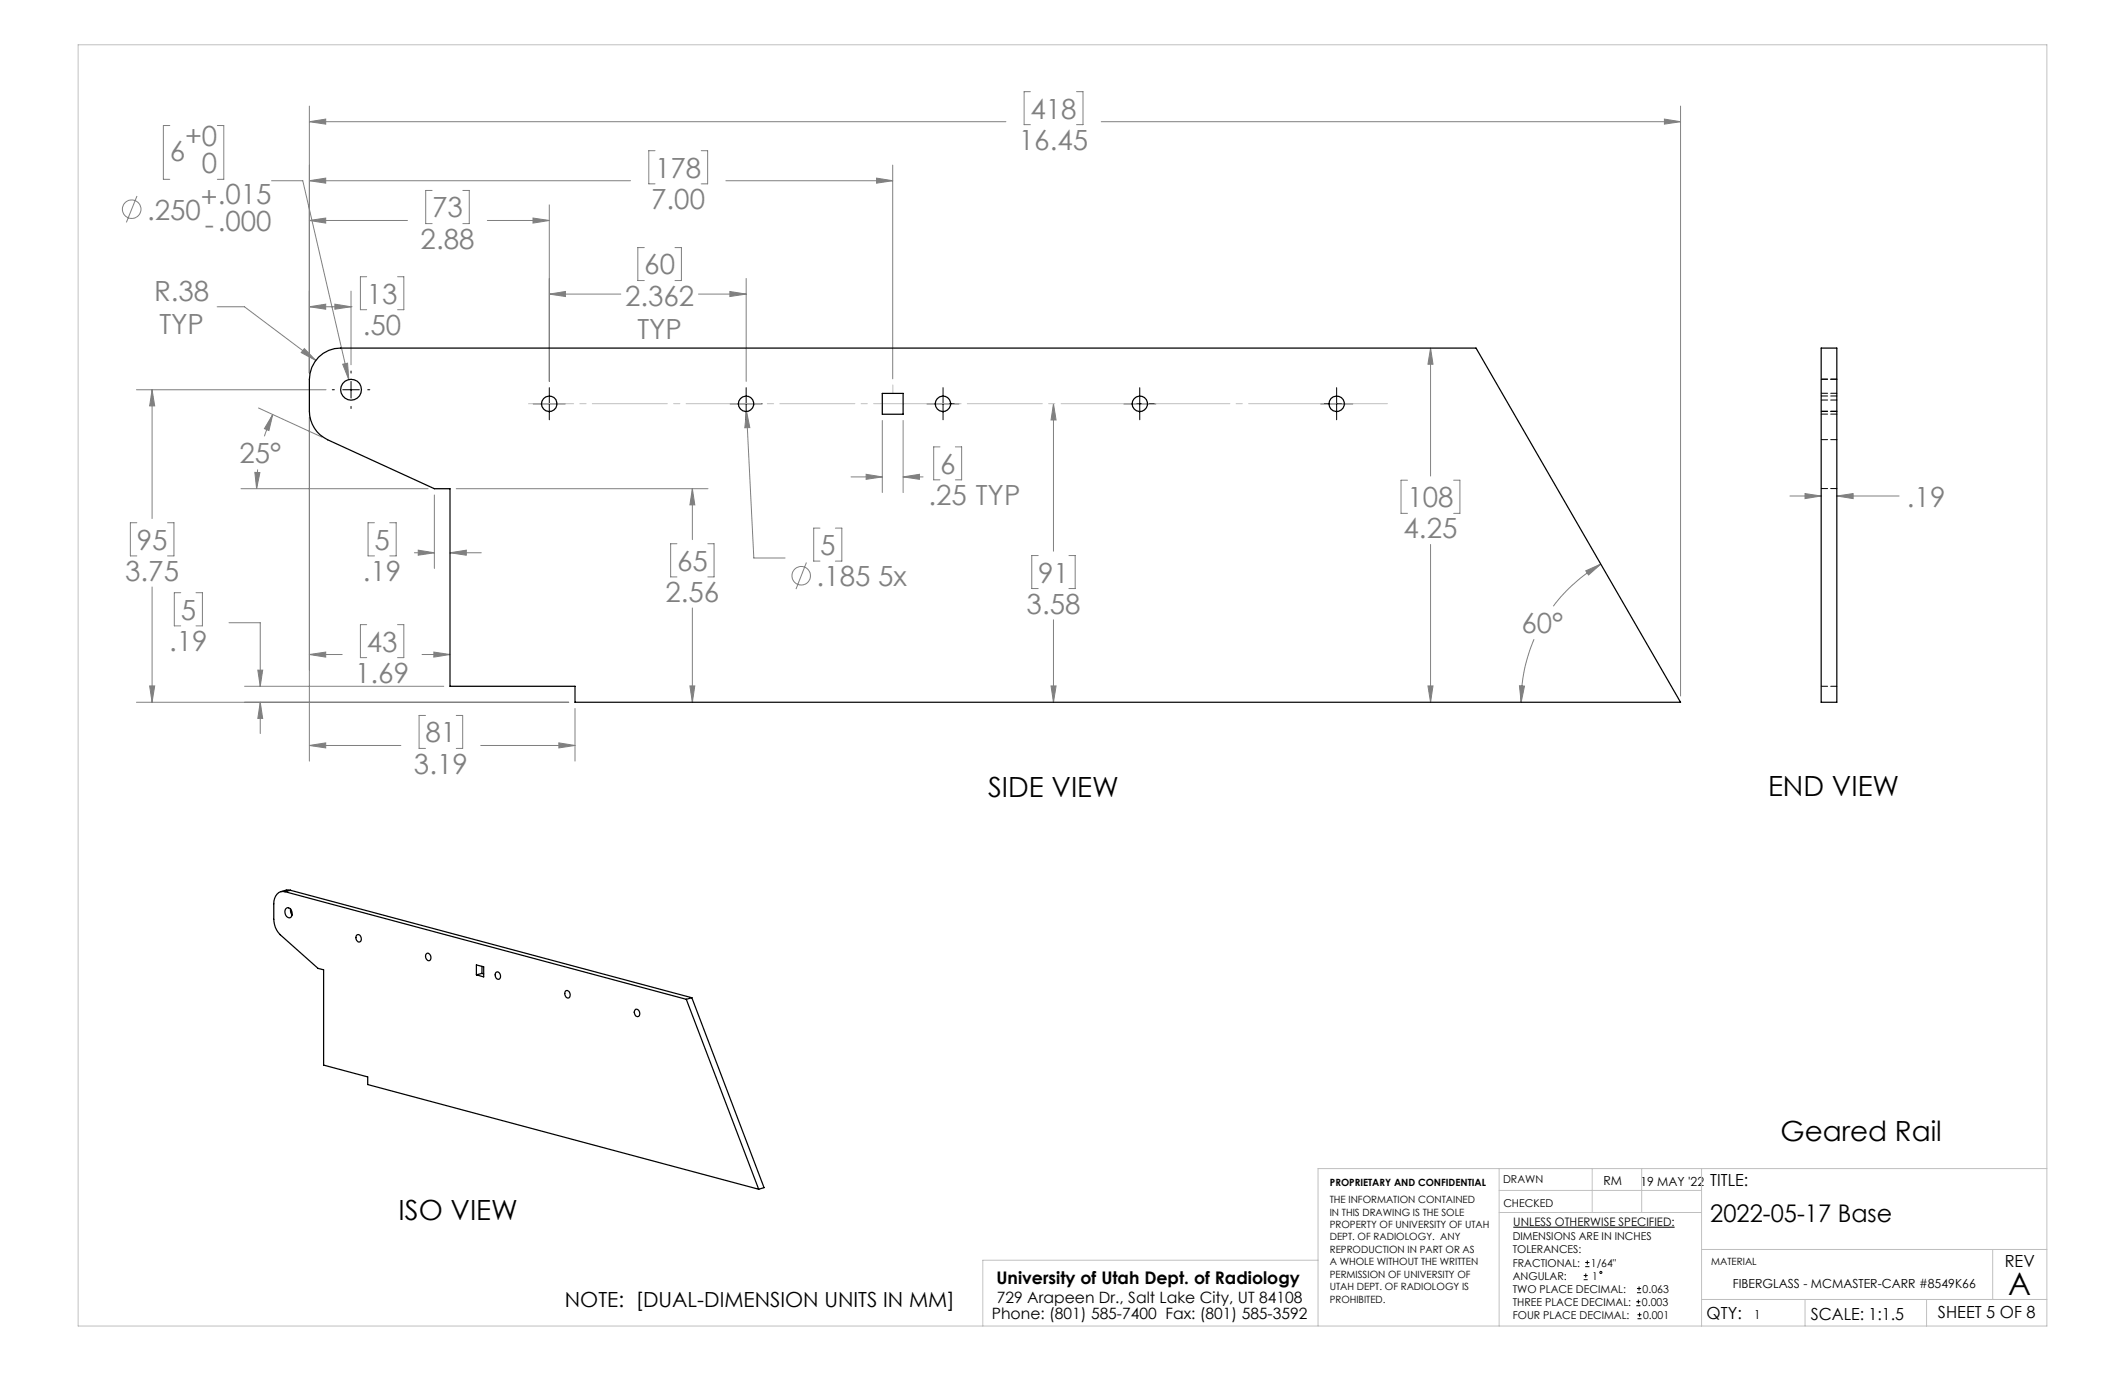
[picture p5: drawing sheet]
<svg xmlns="http://www.w3.org/2000/svg" width="432mm" height="279mm" viewBox="0 0 432 279" stroke-linecap="round" stroke-linejoin="round" font-family="sans-serif">
<g fill="none" stroke="#808080" stroke-width=".2">
<path d="M209.4 18.6h-1.3v6.7h1.3M218.8 18.6h1.3v6.7h-1.3M27.8 39.8l-2.1 5.4M34.5 25.5h-1.3v10.9h1.3M44.2 25.5h1.3v10.9h-1.3M55.2 36.7h6.3l9.4 40.4M62.9 36.7l3.3-.5v1zM62.9 21.6v54.2M62.9 36.7h65.2M62.9 24.7h141.5M62.9 24.7l3.3-.5v1zM87.8 38.7h-1.3v6.7h1.3"/>
<path d="M94.1 38.7h1.3v6.7h-1.3M133.1 30.6h-1.3v6.8h1.3M142.5 30.6h1.3v6.8h-1.3M147.5 36.7h33.9M178.1 36.2l3.3 .5-3.3 .5zM181.4 33.5v43.5M223.8 24.7h117.7M338.2 24.2l3.3 .5-3.3 .5zM341.5 21.6v119.8M62.9 44.8h19.9M62.9 44.8l3.3-.5v1zM71.3 59.2v14.9"/>
<path d="M74.5 56.2h-1.3v6.7h1.3M80.8 56.2h1.3v6.7h-1.3M99 44.8h12.6M108.3 44.3l3.3 .5-3.3 .5zM111.6 59.8l3.3-.6v1.1zM111.6 41.6v35.9M111.6 59.8h14.6M130.9 50.3h-1.3v6.7h1.3M137.2 50.3h1.3v6.7h-1.3M141.9 59.8h9.7M148.3 59.2l3.3 .6-3.3 .5zM151.6 56.6v20.9"/>
<path d="M27.7 79.2h38.6M30.9 79.2l.5 3.3h-1zM30.9 79.2v26.2M44.1 62.3h5.6l14.5 10.9M61.8 70.8l2.4 2.4-3-1.6zM62.9 62.3h8.4M62.9 62.3l3.3-.5v1zM68.1 61.8l3.2 .5-3.2 .5zM69.6 74l1-.2 .3 3.3zM71.3 62.3h.1M290.7 70.7l.5 3.3h-1zM290.7 70.7v26"/>
<path d="M49 99.3h38M51.8 96h1l-.7 3.3zM52.4 95.4l-.3 3.9M52.5 82.9l12.9 5.9M55.4 84.2l-.8 3.3-.9-.4zM55.4 84.2l-1.7 4.5M62.9 84.8v69.9M92.7 99.3h51.2M140.7 99.3l.5 3.3h-1zM140.7 99.3v10.3M151.7 83.6l.7 3.3h-1.1zM151.7 83.6l1.5 29.8h6.3"/>
<path d="M172.9 96.9h6.4M176 96.4l3.3 .5-3.3 .5zM179.3 85.4v14.7M183.5 96.9l3.3-.5v1zM183.5 85.4v14.7M183.5 96.9h4.1M191 90.8h-1.3v6.7h1.3M194.1 90.8h1.3v6.7h-1.3M214.1 82.1l.5 3.2h-1zM214.1 82.1v29.9M286 97.6h-1.3v6.7h1.3M295.4 97.6h1.3v6.7h-1.3"/>
<path d="M27.8 106.2h-1.3v6.8h1.3M30.9 119.3v23.4M34 106.2h1.3v6.8h-1.3M76.1 106.2h-1.3v6.8h1.3M79.2 106.2h1.3v6.8h-1.3M84.2 112.3h4.1M85 111.8l3.3 .5-3.3 .5zM88.3 100.6v14.9M91.4 112.3h6.4M91.4 112.3l3.4-.5v1zM137.5 110.5h-1.2v6.7h1.2M143.8 110.5h1.3v6.7h-1.3"/>
<path d="M163.9 114.3l-2.2 5.4M166.6 107.3h-1.3v6.7h1.3M169.8 107.3h1.3v6.7h-1.3M211 112.9h-1.3v6.7h1.3M217.2 112.9h1.3v6.7h-1.3M290.7 110.6v32.1M322.2 116l3.1-1.4-2.5 2.2zM325.3 114.6a33.1 33.1 0 0 0-9.7 8.6M363.7 100.8h6.4M366.8 100.3l3.3 .5-3.3 .5zM373.2 100.8l3.4-.5v1zM373.2 100.8h12.7"/>
<path d="M30.4 139.4h1l-.5 3.3zM36.7 120.4h-1.3v6.8h1.3M39.8 120.4h1.3v6.8h-1.3M46.5 126.5h6.4v13M49.7 139.5h40.5M52.4 136.2h1l-.5 3.3zM62.9 133h6.6M62.9 133l3.3-.5v1zM74.5 126.9h-1.3v6.7h1.3M80.8 126.9h1.3v6.7h-1.3M85.8 133h5.6M88.2 132.5l3.2 .5-3.2 .5z"/>
<path d="M140.2 139.4h1l-.5 3.3zM140.7 123.5v19.2M213.6 139.4h1l-.5 3.3zM214.1 125.9v16.8M290.2 139.4h1l-.5 3.3zM308.8 139.3l1 .1-.7 3.3zM311.7 129.9a31.7 31.7 0 0 0-2.6 12.8M27.7 142.7h87.9M52.9 142.7v6.3M52.9 142.7l.5 3.3h-1zM62.9 151.5h18.6M62.9 151.5l3.3-.5v1z"/>
<path d="M86.5 145.4h-1.3v6.7h1.3M92.7 145.4h1.3v6.7h-1.3M97.7 151.5h19.1M113.6 151l3.2 .5-3.2 .5zM116.8 144v10.7"/>
<circle cx="26.8" cy="42.5" r="1.88"/>
<circle cx="162.8" cy="117" r="1.89"/>
</g>
<g fill="none" stroke="#000" stroke-width=".2">
<path d="M67.5 79.2h.4M69.6 79.2h3.4M71.3 75.4v.4M71.3 77.5v3.4M74.7 79.2h.4M111.6 78.8v6.5M151.6 78.8v6.5M191.6 78.8v6.5M231.6 78.8v6.5M271.6 78.8v6.5M71.3 82.6v.4M108.3 82.1h6.6"/>
<path d="M148.3 82.1h6.6M188.3 82.1h6.6M228.4 82.1h6.5M268.4 82.1h6.5M307.5 249.4h32.8M321.8 259.2h.8M322.1 257.4h.9M322.1 256.5h.9M322.2 258.8v.8M322.5 256.1v.9M321.8 260h.8M332.5 265.3h.8"/>
<path d="M332.5 264.5h.8M332.6 262.7h.9M332.6 261.8h.9M332.7 268h.9M332.7 267.2h.9M332.9 264.1v.8M333.1 261.4v.9M333.2 266.7v.9"/>
<circle cx="325.3" cy="258.6" r=".2"/>
</g>
<path d="M181.4 79.9v-1.7" fill="none" stroke="#c0c0c0" stroke-width=".2" stroke-dasharray="15.2 1.3 1.3 1.3"/>
<path d="M107.4 82h174.5" fill="none" stroke="#c0c0c0" stroke-width=".2" stroke-dasharray="15.2 1.3 1.3 1.3" stroke-dashoffset="6.1"/>
<g fill="none" stroke="#c0c0c0" stroke-width=".2">
<path d="M15.9 9.1h400v260.4h-400zM304.6 237.5v32M323.5 237.5v8.9M333.6 237.5v8.9M345.8 237.5v32M415.9 237.5h-148.1v32M267.8 256.1h-68.1v13.4M304.6 246.4h41.2M304.6 241.9h41.2M345.8 253.9h70.1M404.9 253.9v10.2M345.8 264.1h70.1"/>
<path d="M366.8 264.1v5.4M391.5 264.1v5.4"/>
</g>
<g fill="#808080">
<path d="M214.1 82.1l.5 3.2h-1zM213.6 139.4h1l-.5 3.3zM178.1 36.2l3.3 .5-3.3 .5zM62.9 36.7l3.3-.5v1z"/>
<path d="M290.7 70.7l.5 3.3h-1zM290.2 139.4h1l-.5 3.3zM62.9 24.7l3.3-.5v1zM338.2 24.2l3.3 .5-3.3 .5zM322.2 116l3.1-1.4-2.5 2.2zM308.8 139.3l1 .1-.7 3.3zM62.9 133l3.3-.5v1zM88.2 132.5l3.2 .5-3.2 .5zM140.2 139.4h1l-.5 3.3zM140.7 99.3l.5 3.3h-1zM91.4 112.3l3.4-.5v1zM85 111.8l3.3 .5-3.3 .5zM61.8 70.8l-.6 .8 3 1.6zM30.4 139.4h1l-.5 3.3zM30.9 79.2l.5 3.3h-1zM62.9 62.3l3.3-.5v1zM68.1 61.8l3.2 .5-3.2 .5zM69.6 74l1.3 3.1-.3-3.3zM55.4 84.2l-.8 3.3-.9-.4zM51.8 96h1l-.7 3.3zM151.7 83.6l-.4 3.3h1.1zM62.9 44.8l3.3-.5v1zM108.3 44.3l3.3 .5-3.3 .5zM111.6 59.8l3.3-.6v1.1zM148.3 59.2l3.3 .6-3.3 .5zM176 96.4l3.3 .5-3.3 .5zM183.5 96.9l3.3-.5v1zM62.9 151.5l3.3-.5v1zM113.6 151l3.2 .5-3.2 .5zM52.4 136.2h1l-.5 3.3zM52.9 142.7l.5 3.3h-1zM366.8 100.3l3.3 .5-3.3 .5zM373.2 100.8l3.4-.5v1z"/>
</g>
<g fill="none" stroke="#000" stroke-width=".25">
<path d="M64.7 72.6a6.3 6.3 0 0 1 4.5-1.9h230.7l41.6 72h-224.7v-3.2h-25.4v-40.2h-3.1l-21.7-9.9a6.5 6.5 0 0 1-3.7-5.8v-6.5a6.5 6.5 0 0 1 1.8-4.5zM179.3 79.9h4.2v4.3h-4.2zM370.1 70.7h3.1v72h-3.1zM57.9 181.2a2.07 2.07 0 0 0-2.3 2.5v3.1a4.4 4.4 0 0 0 1.3 3.1l7.7 6.9 1.2 .3v19.3l8.9 2.4v1.6l79.5 21.3M57.9 181.2l81.6 21.9M58 184.7a.76 .76 0 0 1 .9-.2 .76 .76 0 0 1 .4 .8l.1 .4a.68 .68 0 0 1-.6 .8 .68 .68 0 0 1-.8-.6l-.1-.6zM59 184.7l.1 .6 .3 .6M59 180.9h-.8l-1.1 .3M59 180.9l-1.1 .3M59 180.9l81.6 21.8M72.5 190a.76 .76 0 0 1 .9 .4 .76 .76 0 0 1-.2 .9 .8 .8 0 0 1-.8-.4 .8 .8 0 0 1 .1-.9zM86.6 193.9l.2-.2a.82 .82 0 0 1 .7 .6 .82 .82 0 0 1-.3 .9l-.4-.1-.3-.5z"/>
<path d="M96.8 196.1l1.5 .4v2l-1.5-.4zM97.9 197.8l-1.1 .3M97.9 197.8l.4 .1M97.9 196.4v1.4M100.8 197.6a.76 .76 0 0 1 .9 .4 .76 .76 0 0 1-.2 .9 .8 .8 0 0 1-.8-.4 .8 .8 0 0 1 .1-.9zM114.9 201.4a.77 .77 0 0 1 1 .3 .77 .77 0 0 1-.3 1 .83 .83 0 0 1-.8-.4 .83 .83 0 0 1 .1-.9zM129 205.2a.76 .76 0 0 1 1 .3 .76 .76 0 0 1-.2 1 .8 .8 0 0 1-.8-.4 .8 .8 0 0 1 0-.9zM139.5 203.1l14.7 38.6M140.6 202.7l14.7 38.6-1.1 .4M140.6 202.7l-1.1 .4"/>
<circle cx="71.3" cy="79.2" r="2.12"/>
<circle cx="111.6" cy="82.1" r="1.57"/>
<circle cx="151.6" cy="82" r="1.57"/>
<circle cx="191.6" cy="82" r="1.57"/>
<circle cx="231.6" cy="82" r="1.57"/>
<circle cx="271.6" cy="82" r="1.56"/>
</g>
<path d="M370.1 77.1h3.2M373.3 79.9h-3.2M373.3 77.1h-3.2M370.1 99.3h3.2M370.1 89.3h3.2M370.1 83.6h3.2M370.1 81.3h3.2M373.3 84.1h-3.2M373.3 80.5h-3.2M373.3 139.5h-3.2" fill="none" stroke="#000" stroke-width=".2" stroke-dasharray="1.3 .6"/>
<text font-size="6.3" x="408.1" y="263.1">A</text>
<g font-size="5.6" fill="#808080">
<text x="37.6" y="29.7">+0</text>
<text x="209.4" y="24.1">418</text>
<text x="34.5" y="32.8">6</text>
<text x="41" y="35.2">0</text>
<text x="207" y="30.4">16.45</text>
<text x="133.1" y="36.1">178</text>
<text x="29.9" y="44.6">.250</text>
<text x="40.8" y="42.1">+.015</text>
<text x="41.6" y="47.6">-.000</text>
<text x="87.8" y="44.2">73</text>
<text x="132.3" y="42.4">7.00</text>
<text x="85.5" y="50.5">2.88</text>
<text x="130.9" y="55.8">60</text>
<text x="31.3" y="61.1">R.38</text>
<text x="74.5" y="61.7">13</text>
<text x="127" y="62.1">2.362</text>
<text x="32.4" y="67.8">TYP</text>
<text x="73.7" y="68">.50</text>
<text x="129.5" y="68.8">TYP</text>
<text x="48.6" y="94.1">25°</text>
<text x="191" y="96.3">6</text>
<text x="188.7" y="102.6">.25 TYP</text>
<text x="286" y="103.1">108</text>
<text x="387.5" y="102.9">.19</text>
<text x="27.8" y="111.7">95</text>
<text x="76.1" y="111.7">5</text>
<text x="166.7" y="112.8">5</text>
<text x="285.2" y="109.4">4.25</text>
<text x="25.4" y="118">3.75</text>
<text x="73.7" y="118">.19</text>
<text x="137.6" y="116">65</text>
<text x="165.9" y="119.1">.185</text>
<text x="178.4" y="119.1">5x</text>
<text x="211" y="118.4">91</text>
<text x="36.7" y="125.9">5</text>
<text x="135.2" y="122.3">2.56</text>
<text x="208.6" y="124.7">3.58</text>
<text x="309.2" y="128.7">60°</text>
<text x="34.4" y="132.3">.19</text>
<text x="74.5" y="132.4">43</text>
<text x="72.2" y="138.7">1.69</text>
<text x="86.5" y="150.9">81</text>
<text x="84.1" y="157.2">3.19</text>
</g>
<g font-size="5.6">
<text x="200.8" y="161.9">SIDE VIEW</text>
<text x="359.3" y="161.8">END VIEW</text>
<text x="361.8" y="231.8">Geared Rail</text>
<text x="81" y="248">ISO VIEW</text>
</g>
<text font-size="4.9" x="347.5" y="248.2">2022-05-17 Base</text>
<text font-size="4.2" x="114.8" y="265.7">NOTE: [DUAL-DIMENSION UNITS IN MM]</text>
<text font-size="3.5" x="202.5" y="260.9">University of Utah Dept. of Radiology</text>
<g font-size="3.4">
<text x="347.5" y="240.9">TITLE:</text>
<text x="407.4" y="257.6">REV</text>
<text x="346.8" y="268.1">QTY:</text>
<text x="368" y="268.1">SCALE: 1:1.5</text>
<text x="393.8" y="267.9">SHEET 5 OF 8</text>
</g>
<g font-size="3.2">
<text x="201.5" y="268">Phone: (801) 585-7400 Fax: (801) 585-3592</text>
<text x="202.6" y="264.8">729 Arapeen Dr., Salt Lake City, UT 84108</text>
</g>
<g font-size="2.5">
<text x="325.8" y="240.8">RM</text>
<text x="333.3" y="240.9">19 MAY '22</text>
<text x="352.1" y="261.7">FIBERGLASS - MCMASTER-CARR #8549K66</text>
<text x="356.5" y="268">1</text>
</g>
<text font-size="2.4" x="307.5" y="249.1">UNLESS OTHERWISE SPECIFIED:</text>
<g font-size="2.2">
<text x="305.4" y="240.4">DRAWN</text>
<text x="305.5" y="245.3">CHECKED</text>
<text x="307.4" y="252.1">DIMENSIONS ARE IN INCHES</text>
<text x="307.4" y="254.7">TOLERANCES:</text>
<text x="307.4" y="257.4">FRACTIONAL:</text>
<text x="323.3" y="257.4">1/64&quot;</text>
<text x="307.4" y="262.7">TWO PLACE DECIMAL:</text>
<text x="307.4" y="260">ANGULAR:</text>
<text x="323.5" y="260">1</text>
<text x="333.8" y="262.7">0.063</text>
<text x="307.4" y="265.3">THREE PLACE DECIMAL:</text>
<text x="307.4" y="268">FOUR PLACE DECIMAL:</text>
<text x="333.6" y="265.3">0.003</text>
<text x="333.9" y="268">0.001</text>
</g>
<g font-size="2">
<text x="270.2" y="244.5">THE INFORMATION CONTAINED</text>
<text x="270.2" y="241.1">PROPRIETARY AND CONFIDENTIAL</text>
<text x="270.2" y="247">IN THIS DRAWING IS THE SOLE</text>
<text x="270.2" y="249.5">PROPERTY OF UNIVERSITY OF UTAH</text>
<text x="270.2" y="252.1">DEPT. OF RADIOLOGY. ANY</text>
<text x="270.2" y="254.6">REPRODUCTION IN PART OR AS</text>
<text x="270.2" y="257.1">A WHOLE WITHOUT THE WRITTEN</text>
<text x="347.7" y="257.1">MATERIAL</text>
<text x="270.2" y="259.6">PERMISSION OF UNIVERSITY OF</text>
<text x="270.2" y="262.1">UTAH DEPT. OF RADIOLOGY IS</text>
<text x="270.2" y="264.7">PROHIBITED.</text>
</g>
</svg>
